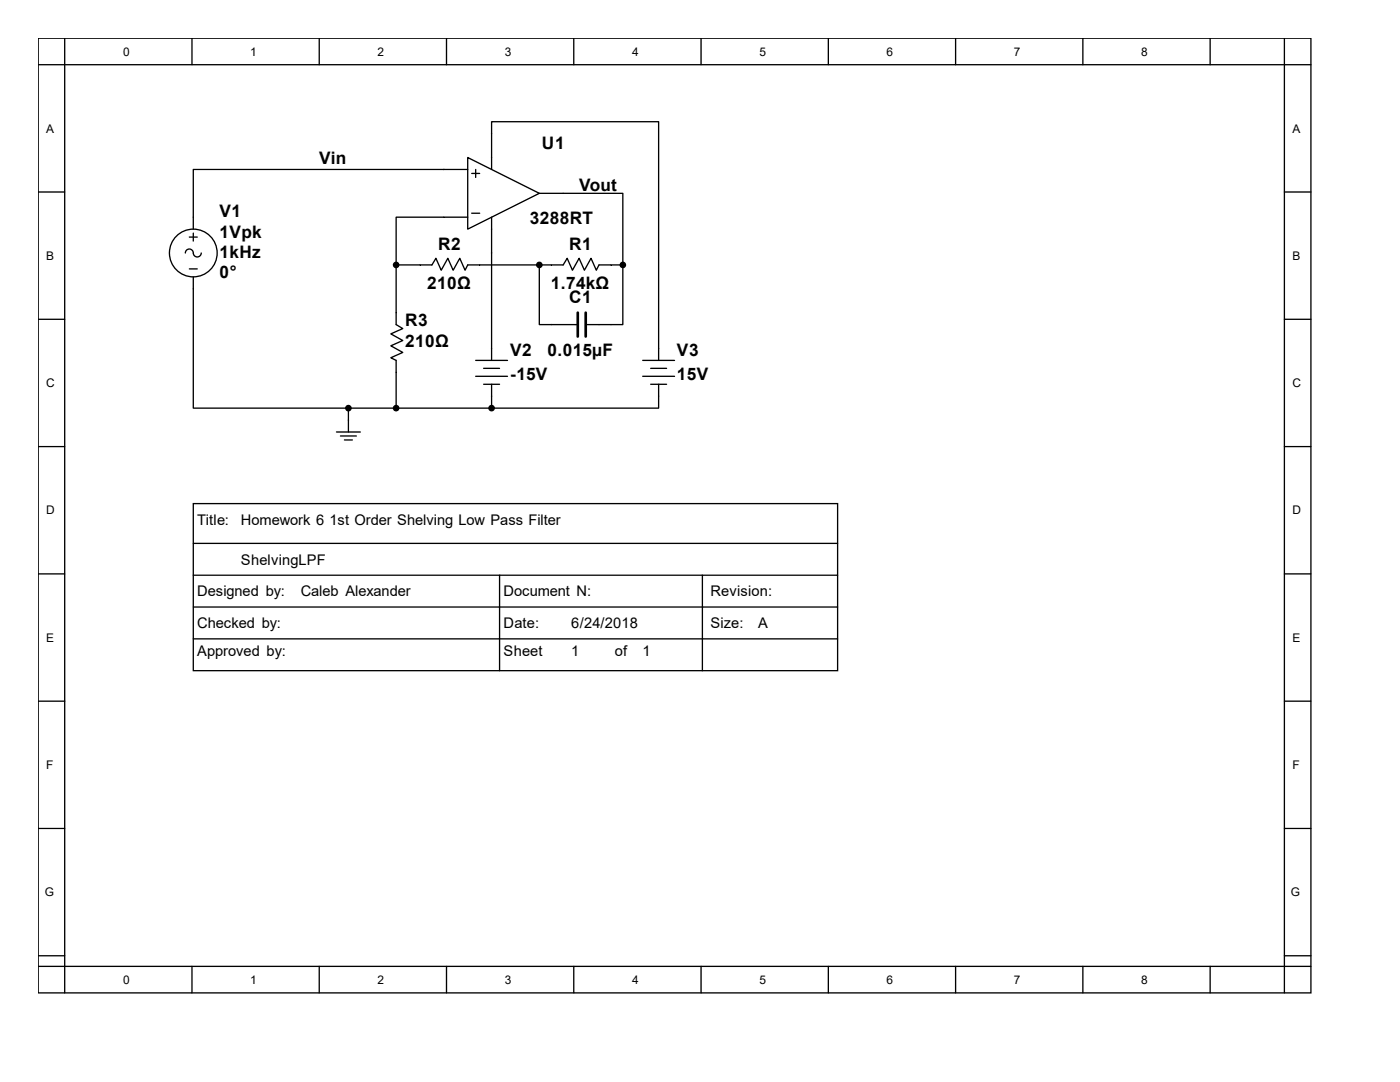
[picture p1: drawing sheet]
<svg xmlns="http://www.w3.org/2000/svg" width="279mm" height="216mm" viewBox="0 0 279 216" stroke-linecap="round" stroke-linejoin="round" font-family="sans-serif">
<g fill="none" stroke="#000" stroke-width=".26">
<path d="M7.6 7.6h254v190.5h-254zM7.6 12.9h254M12.9 7.6v190.5M38.3 7.6v5.3M63.7 7.6v5.3M89.1 7.6v5.3M114.5 7.6v5.3M139.9 7.6v5.3M165.3 7.6v5.3M190.7 7.6v5.3M216.1 7.6v5.3M241.5 7.6v5.3"/>
<path d="M256.3 7.6v190.5M7.6 38.3h5.3M93.3 31.4l14.3 7.2-14.3 7.1zM93.3 33.8h-54.7v11.9M94.1 34.6h1.6M94.9 33.8v1.6M98.1 33.8v-9.5h33.3v47.6M107.6 38.6h16.7v14.3M256.3 38.3h5.3M37 50.5a.79 .79 0 0 1 .8-.8 .79 .79 0 0 1 .8 .8 .79 .79 0 0 0 .8 .8 .79 .79 0 0 0 .8-.8M37.8 47.3h1.6M37.8 53.7h1.6"/>
<path d="M38.6 55.2v26.2h30.9M38.6 46.5v1.6M79.1 52.9h7.1l.8-1.4 1.1 2.4 1.3-2.4 1 2.4 1.4-2.4 1 2.4 .5-1h19.1l.8-1.4 1 2.4 1.4-2.4 1 2.4 1.4-2.4 1 2.4 .5-1h4.8M79.1 52.9v11.9l1.3 .8-2.4 1 2.4 1.3-2.4 1.1 2.4 1.3-2.4 1.1 1.1 .5v9.5M93.3 43.3h-14.2v9.6M94.1 42.5h1.6M98.1 43.3v28.6M107.6 52.9v11.9h7.7M124.3 52.9v11.9h-7.4M7.6 63.7h5.3M94.9 71.9h6.4M94.9 75.1h6.4"/>
<path d="M96.5 73.5h3.2M96.5 76.7h3.2M98.1 76.7v4.7M128.3 71.9h6.3M128.3 75.1h6.3M129.9 73.5h3.1M129.9 76.7h3.1M131.4 76.7v4.7h-33.3M256.3 63.7h5.3M7.6 89.1h5.3M67.2 86.2h4.7M67.9 87h3.2"/>
<path d="M68.7 87.8h1.6M69.5 81.4v4.8M69.5 81.4h28.6M256.3 89.1h5.3M7.6 114.5h5.3M38.6 100.5h128.6v33.3h-128.6zM38.6 108.4h128.6M38.6 114.8h128.6M99.7 114.8v19M140.2 114.8v19M256.3 114.5h5.3M7.6 139.9h5.3"/>
<path d="M38.6 121.1h128.6M38.6 127.5h128.6M256.3 139.9h5.3M7.6 165.3h5.3M256.3 165.3h5.3M7.6 190.7h5.3M7.6 192.8h254M38.3 192.8v5.3M63.7 192.8v5.3M89.1 192.8v5.3M114.5 192.8v5.3M139.9 192.8v5.3"/>
<path d="M165.3 192.8v5.3M190.7 192.8v5.3M216.1 192.8v5.3M241.5 192.8v5.3M256.3 190.7h5.3"/>
<circle cx="38.6" cy="50.5" r="4.8"/>
</g>
<g fill="#000" stroke="#000" stroke-width=".26">
<circle cx="79.1" cy="52.9" r=".53"/>
<circle cx="107.6" cy="52.9" r=".53"/>
<circle cx="124.3" cy="52.9" r=".53"/>
<circle cx="69.5" cy="81.4" r=".53"/>
<circle cx="79.1" cy="81.4" r=".53"/>
<circle cx="98.1" cy="81.4" r=".53"/>
</g>
<path d="M115.3 62.4v4.8M116.9 62.4v4.8" fill="none" stroke="#000" stroke-width=".53"/>
<g font-size="3.4">
<text x="108.2" y="29.8">U1</text>
<text x="63.7" y="32.7">Vin</text>
<text x="115.6" y="38">Vout</text>
<text x="43.8" y="43.3">V1</text>
<text x="43.8" y="47.5">1Vpk</text>
<text x="105.7" y="44.6">3288RT</text>
<text x="43.8" y="51.5">1kHz</text>
<text x="87.4" y="49.9">R2</text>
<text x="113.6" y="49.9">R1</text>
<text x="43.8" y="55.4">0°</text>
<text x="85.3" y="57.6">210Ω</text>
<text x="109.9" y="57.6">1.74kΩ</text>
<text x="80.9" y="65">R3</text>
<text x="113.6" y="60.5">C1</text>
<text x="80.9" y="69.2">210Ω</text>
<text x="101.8" y="71.1">V2</text>
<text x="109.3" y="71.1">0.015µF</text>
<text x="135.1" y="71.1">V3</text>
<text x="101.8" y="75.8">-15V</text>
<text x="135.1" y="75.8">15V</text>
</g>
<g font-size="2.9">
<text x="39.4" y="104.7">Title:</text>
<text x="48.1" y="104.7">Homework 6 1st Order Shelving Low Pass Filter</text>
<text x="48.1" y="112.6">ShelvingLPF</text>
<text x="39.4" y="119">Designed by:</text>
<text x="60" y="119">Caleb Alexander</text>
<text x="100.5" y="119">Document N:</text>
<text x="141.8" y="119">Revision:</text>
<text x="39.4" y="125.3">Checked by:</text>
<text x="100.5" y="125.3">Date:</text>
<text x="114" y="125.3">6/24/2018</text>
<text x="141.8" y="125.3">Size:</text>
<text x="151.3" y="125.3">A</text>
<text x="39.4" y="130.9">Approved by:</text>
<text x="100.5" y="130.9">Sheet</text>
<text x="114" y="130.9">1</text>
<text x="122.7" y="130.9">of</text>
<text x="128.3" y="130.9">1</text>
</g>
<g font-size="2.4">
<text x="24.6" y="11.1">0</text>
<text x="50" y="11.1">1</text>
<text x="75.4" y="11.1">2</text>
<text x="100.8" y="11.1">3</text>
<text x="126.2" y="11.1">4</text>
<text x="151.6" y="11.1">5</text>
<text x="177" y="11.1">6</text>
<text x="202.4" y="11.1">7</text>
<text x="227.8" y="11.1">8</text>
<text x="9.2" y="26.5">A</text>
<text x="257.9" y="26.5">A</text>
<text x="9.2" y="51.9">B</text>
<text x="257.9" y="51.9">B</text>
<text x="9.2" y="77.3">C</text>
<text x="257.9" y="77.3">C</text>
<text x="9.2" y="102.7">D</text>
<text x="257.9" y="102.7">D</text>
<text x="9.2" y="128.1">E</text>
<text x="257.9" y="128.1">E</text>
<text x="9.2" y="153.5">F</text>
<text x="257.9" y="153.5">F</text>
<text x="8.9" y="178.9">G</text>
<text x="257.6" y="178.9">G</text>
<text x="24.6" y="196.3">0</text>
<text x="50" y="196.3">1</text>
<text x="75.4" y="196.3">2</text>
<text x="100.8" y="196.3">3</text>
<text x="126.2" y="196.3">4</text>
<text x="151.6" y="196.3">5</text>
<text x="177" y="196.3">6</text>
<text x="202.4" y="196.3">7</text>
<text x="227.8" y="196.3">8</text>
</g>
</svg>
